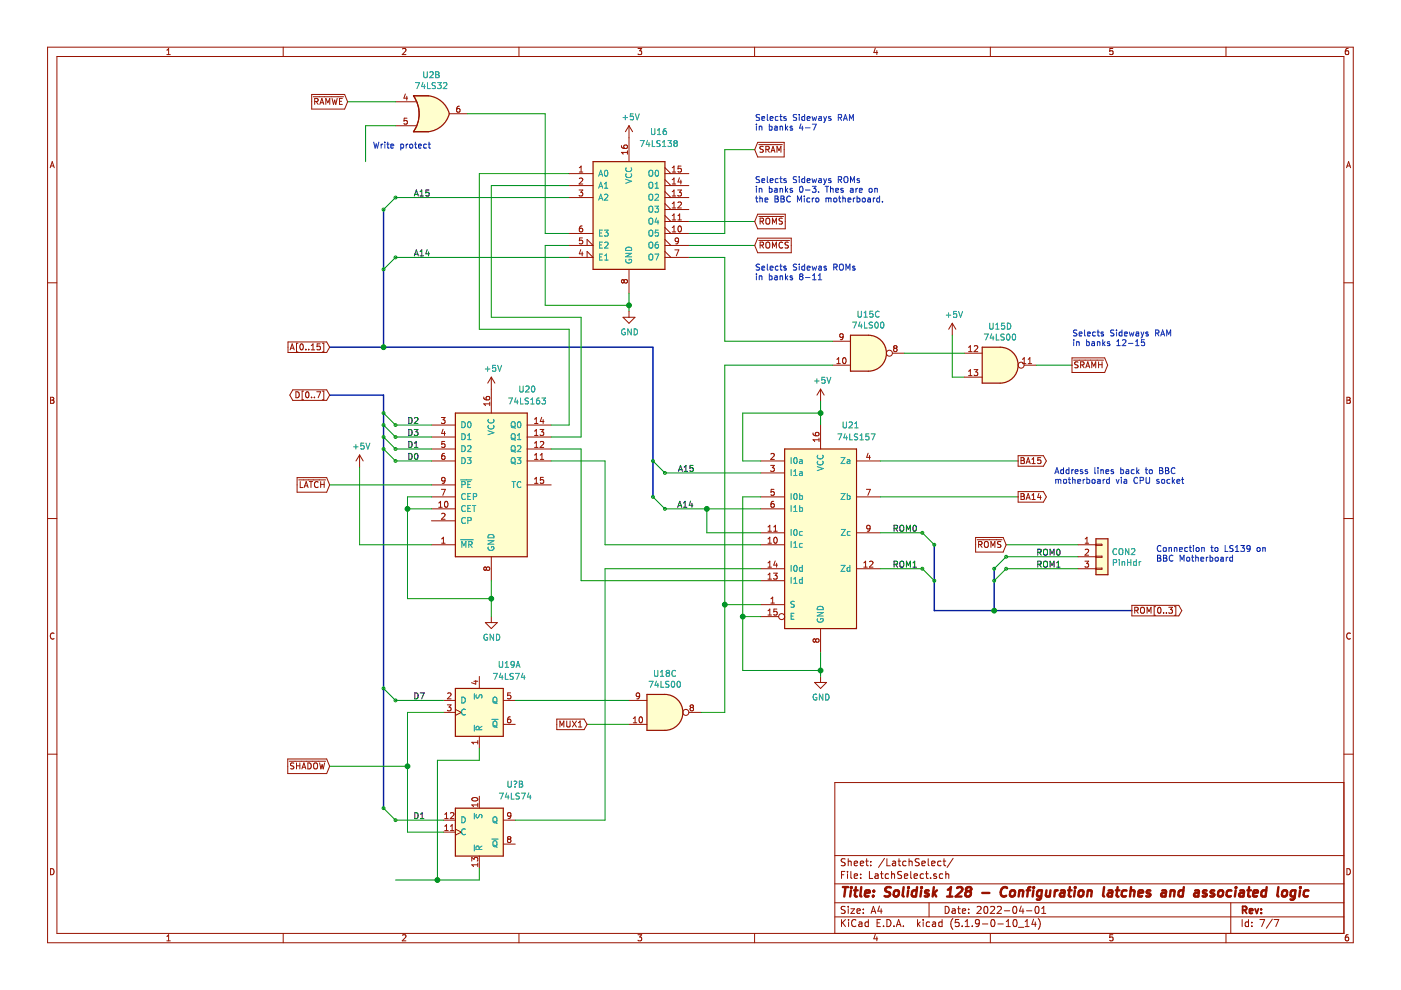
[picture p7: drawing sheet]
EESchema Schematic File Version 4
EELAYER 30 0
EELAYER END
$Descr A4 11693 8268
encoding utf-8
Sheet 7 7
Title "Solidisk 128 - Configuration latches and associated logic"
Date "2022-04-01"
Rev ""
Comp ""
Comment1 ""
Comment2 ""
Comment3 ""
Comment4 ""
$EndDescr
$Comp
L TTL_74xx:74LS32 U?
U 2 1
P 3600 950
AR Path="/623840EF/62967F06" Ref="U?"  Part="2" 
AR Path="/6296102F/62967F06" Ref="U2"  Part="2" 
F 0 "U2" H 3600 1275 50  0000 C CNN
F 1 "74LS32" H 3600 1184 50  0000 C CNN
F 2 "" H 3600 950 50  0001 C CNN
F 3 "http://www.ti.com/lit/gpn/sn74LS32" H 3600 950 50  0001 C CNN
	2    3600 950 
	1    0    0    -1  
$EndComp
Wire Bus Line
	3200 3300 2750 3300
Text GLabel 2750 3300 0    50   BiDi ~ 0
D[0..7]
Wire Wire Line
	4750 2750 4000 2750
Wire Wire Line
	4000 1450 4750 1450
Wire Wire Line
	4850 2650 4100 2650
Wire Wire Line
	4100 1550 4750 1550
Wire Wire Line
	3300 850  2900 850 
Text GLabel 2900 850  0    50   Input ~ 0
~RAMWE
Wire Wire Line
	3300 1050 3050 1050
Wire Wire Line
	3050 1050 3050 1350
Text Notes 3600 1250 2    50   ~ 0
Write protect
Wire Wire Line
	5750 2050 6300 2050
Wire Wire Line
	4750 1950 4550 1950
Wire Wire Line
	5750 1850 6300 1850
$Comp
L TTL_74xx:74LS138 U?
U 1 1
P 5250 1750
AR Path="/623840EF/62967F22" Ref="U?"  Part="1" 
AR Path="/6296102F/62967F22" Ref="U16"  Part="1" 
F 0 "U16" H 5500 2400 50  0000 C CNN
F 1 "74LS138" H 5500 2300 50  0000 C CNN
F 2 "" H 5250 1750 50  0001 C CNN
F 3 "http://www.ti.com/lit/gpn/sn74LS138" H 5250 1750 50  0001 C CNN
	1    5250 1750
	1    0    0    -1  
$EndComp
$Comp
L TTL_74xx:74LS163 U?
U 1 1
P 4100 4050
AR Path="/623840EF/6299E740" Ref="U?"  Part="1" 
AR Path="/6296102F/6299E740" Ref="U20"  Part="1" 
F 0 "U20" H 4400 4850 50  0000 C CNN
F 1 "74LS163" H 4400 4750 50  0000 C CNN
F 2 "" H 4100 4050 50  0001 C CNN
F 3 "http://www.ti.com/lit/gpn/sn74LS163" H 4100 4050 50  0001 C CNN
	1    4100 4050
	1    0    0    -1  
$EndComp
Wire Wire Line
	3600 4150 3400 4150
Wire Wire Line
	3400 4150 3400 4250
Wire Wire Line
	3400 4250 3600 4250
Wire Wire Line
	3400 4250 3400 5000
Wire Wire Line
	3400 5000 4100 5000
Wire Wire Line
	4100 5000 4100 4850
Connection ~ 3400 4250
Wire Wire Line
	4100 5150 4100 5000
Wire Wire Line
	7350 4450 7700 4450
Text Label 7450 4450 0    50   ~ 0
ROM0
Wire Wire Line
	7350 4750 7700 4750
Text Label 7450 4750 0    50   ~ 0
ROM1
Text Label 3500 3850 2    50   ~ 0
D0
Text Label 3500 3750 2    50   ~ 0
D1
Text Label 3500 3550 2    50   ~ 0
D2
Text Label 3500 3650 2    50   ~ 0
D3
Entry Wire Line
	3200 3450 3300 3550
Entry Wire Line
	3200 3550 3300 3650
Entry Wire Line
	3200 3650 3300 3750
Entry Wire Line
	3200 3750 3300 3850
Wire Wire Line
	3300 3550 3600 3550
Wire Wire Line
	3600 3650 3300 3650
Wire Wire Line
	3300 3750 3600 3750
Wire Wire Line
	3600 3850 3300 3850
Wire Wire Line
	4600 3750 4850 3750
Wire Wire Line
	4850 4850 6350 4850
Wire Wire Line
	4600 3550 4750 3550
Wire Wire Line
	4600 3650 4850 3650
Entry Wire Line
	7700 4450 7800 4550
Entry Wire Line
	7700 4750 7800 4850
Wire Bus Line
	7800 5100 8300 5100
$Comp
L Connector_Generic:Conn_01x03 J?
U 1 1
P 9200 4650
AR Path="/623840EF/629ABC71" Ref="J?"  Part="1" 
AR Path="/6296102F/629ABC71" Ref="CON2"  Part="1" 
F 0 "CON2" H 9280 4692 50  0000 L CNN
F 1 "PinHdr" H 9280 4601 50  0000 L CNN
F 2 "" H 9200 4650 50  0001 C CNN
F 3 "~" H 9200 4650 50  0001 C CNN
	1    9200 4650
	1    0    0    -1  
$EndComp
Wire Wire Line
	9000 4750 8400 4750
Wire Wire Line
	9000 4650 8400 4650
Text Label 8650 4650 0    50   ~ 0
ROM0
Text Label 8650 4750 0    50   ~ 0
ROM1
Text GLabel 9450 5100 2    50   Output ~ 0
ROM[0..3]
Entry Wire Line
	8300 4750 8400 4650
Entry Wire Line
	8300 4850 8400 4750
Text GLabel 8400 4550 0    50   Input ~ 0
~ROMS
Wire Wire Line
	9000 4550 8400 4550
Text GLabel 6300 1850 2    50   Input ~ 0
~ROMS
Text GLabel 6300 2050 2    50   Input ~ 0
~ROMCS
Connection ~ 4100 5000
Text GLabel 6300 1250 2    50   Input ~ 0
~SRAM
$Comp
L TTL_74xx:74LS74 U19
U 1 1
P 4000 5950
F 0 "U19" H 4250 6350 50  0000 C CNN
F 1 "74LS74" H 4250 6250 50  0000 C CNN
F 2 "" H 4000 5950 50  0001 C CNN
F 3 "74xx/74hc_hct74.pdf" H 4000 5950 50  0001 C CNN
	1    4000 5950
	1    0    0    -1  
$EndComp
Wire Wire Line
	4000 1450 4000 2750
Wire Wire Line
	4100 1550 4100 2650
Wire Wire Line
	6350 5150 6200 5150
Wire Wire Line
	6200 5150 6200 5600
Wire Wire Line
	6200 5600 6850 5600
Wire Wire Line
	6850 5600 6850 5450
Wire Wire Line
	6850 5600 6850 5650
Connection ~ 6850 5600
$Comp
L power:GND #PWR?
U 1 1
P 6850 5650
F 0 "#PWR?" H 6850 5400 50  0001 C CNN
F 1 "GND" H 6855 5477 50  0000 C CNN
F 2 "" H 6850 5650 50  0001 C CNN
F 3 "" H 6850 5650 50  0001 C CNN
	1    6850 5650
	1    0    0    -1  
$EndComp
Connection ~ 8300 5100
Wire Bus Line
	8300 5100 9450 5100
Text Notes 9650 4700 0    50   ~ 0
Connection to LS139 on\nBBC Motherboard
Wire Wire Line
	4750 2050 4550 2050
Wire Wire Line
	4550 2050 4550 2550
Wire Wire Line
	4550 2550 5250 2550
Wire Wire Line
	5250 2550 5250 2450
Wire Wire Line
	5250 2550 5250 2600
Connection ~ 5250 2550
$Comp
L power:GND #PWR?
U 1 1
P 5250 2600
F 0 "#PWR?" H 5250 2350 50  0001 C CNN
F 1 "GND" H 5255 2427 50  0000 C CNN
F 2 "" H 5250 2600 50  0001 C CNN
F 3 "" H 5250 2600 50  0001 C CNN
	1    5250 2600
	1    0    0    -1  
$EndComp
$Comp
L TTL_74xx:74LS74 U?
U 2 1
P 4000 6950
F 0 "U?" H 4300 7350 50  0000 C CNN
F 1 "74LS74" H 4300 7250 50  0000 C CNN
F 2 "" H 4000 6950 50  0001 C CNN
F 3 "74xx/74hc_hct74.pdf" H 4000 6950 50  0001 C CNN
	2    4000 6950
	1    0    0    -1  
$EndComp
Entry Wire Line
	3200 5750 3300 5850
Wire Wire Line
	3300 5850 3700 5850
Text Label 3550 5850 2    50   ~ 0
D7
Entry Wire Line
	3200 6750 3300 6850
Text Label 3550 6850 2    50   ~ 0
D1
Wire Wire Line
	3400 5950 3400 6400
Wire Wire Line
	3400 6950 3700 6950
Wire Wire Line
	3400 5950 3700 5950
Wire Wire Line
	6050 1250 6050 1950
Wire Wire Line
	3400 6400 2750 6400
Text GLabel 2750 6400 0    50   Input ~ 0
~SHADOW
Text Label 3450 2150 0    50   ~ 0
A14
Text Label 3450 1650 0    50   ~ 0
A15
Wire Wire Line
	6350 4250 5900 4250
Wire Wire Line
	5900 4250 5900 4450
Wire Wire Line
	5900 4450 6350 4450
Wire Wire Line
	5900 4250 5550 4250
Connection ~ 5900 4250
Text Label 5650 4250 0    50   ~ 0
A14
Wire Wire Line
	6050 2150 6050 2850
$Comp
L TTL_74xx:74LS00 U?
U 3 1
P 7250 2950
AR Path="/623840EF/62E6D9C7" Ref="U?"  Part="3" 
AR Path="/6296102F/62E6D9C7" Ref="U15"  Part="3" 
F 0 "U15" H 7250 3275 50  0000 C CNN
F 1 "74LS00" H 7250 3184 50  0000 C CNN
F 2 "" H 7250 2950 50  0001 C CNN
F 3 "http://www.ti.com/lit/gpn/sn74ls00" H 7250 2950 50  0001 C CNN
	3    7250 2950
	1    0    0    -1  
$EndComp
$Comp
L power:+5V #PWR?
U 1 1
P 7950 2800
AR Path="/623840EF/62E98BA3" Ref="#PWR?"  Part="1" 
AR Path="/6296102F/62E98BA3" Ref="#PWR?"  Part="1" 
F 0 "#PWR?" H 7950 2650 50  0001 C CNN
F 1 "+5V" H 7965 2973 50  0000 C CNN
F 2 "" H 7950 2800 50  0001 C CNN
F 3 "" H 7950 2800 50  0001 C CNN
	1    7950 2800
	1    0    0    -1  
$EndComp
Wire Wire Line
	7950 3150 7950 2800
Wire Wire Line
	8050 3150 7950 3150
$Comp
L TTL_74xx:74LS00 U?
U 4 1
P 8350 3050
AR Path="/623840EF/62E98BAB" Ref="U?"  Part="4" 
AR Path="/6296102F/62E98BAB" Ref="U15"  Part="4" 
F 0 "U15" H 8350 3375 50  0000 C CNN
F 1 "74LS00" H 8350 3284 50  0000 C CNN
F 2 "" H 8350 3050 50  0001 C CNN
F 3 "http://www.ti.com/lit/gpn/sn74ls00" H 8350 3050 50  0001 C CNN
	4    8350 3050
	1    0    0    -1  
$EndComp
Wire Wire Line
	8050 2950 7550 2950
Wire Wire Line
	8650 3050 8950 3050
Text GLabel 8950 3050 2    50   Output ~ 0
~SRAMH
Wire Wire Line
	7350 3850 8500 3850
Wire Wire Line
	7350 4150 8500 4150
Text GLabel 8500 4150 2    50   Output ~ 0
BA14
Text GLabel 8500 3850 2    50   Output ~ 0
BA15
Wire Wire Line
	4850 3750 4850 4850
Wire Wire Line
	5050 3850 5050 4550
Text Label 5800 3950 2    50   ~ 0
A15
Wire Wire Line
	5750 2150 6050 2150
Wire Wire Line
	6050 3050 6050 5050
Wire Wire Line
	6350 4150 6200 4150
Wire Wire Line
	6200 4150 6200 5150
Connection ~ 6200 5150
Wire Wire Line
	6350 3850 6200 3850
Wire Wire Line
	6200 3850 6200 3450
Wire Wire Line
	6200 3450 6850 3450
Wire Wire Line
	6850 3450 6850 3550
Connection ~ 6850 3450
Wire Wire Line
	6850 3350 6850 3450
$Comp
L power:+5V #PWR?
U 1 1
P 6850 3350
F 0 "#PWR?" H 6850 3200 50  0001 C CNN
F 1 "+5V" H 6865 3523 50  0000 C CNN
F 2 "" H 6850 3350 50  0001 C CNN
F 3 "" H 6850 3350 50  0001 C CNN
	1    6850 3350
	1    0    0    -1  
$EndComp
Wire Wire Line
	4850 2650 4850 3650
Wire Wire Line
	4750 2750 4750 3550
Wire Bus Line
	2750 2900 3200 2900
Entry Wire Line
	5450 4150 5550 4250
Entry Wire Line
	5450 3850 5550 3950
Text GLabel 2750 2900 0    50   Input ~ 0
A[0..15]
Connection ~ 3200 2900
Wire Bus Line
	3200 2900 5450 2900
Wire Wire Line
	3300 1650 4750 1650
Wire Wire Line
	3300 2150 4750 2150
Wire Wire Line
	3900 950  4550 950 
Wire Wire Line
	4550 950  4550 1950
Entry Wire Line
	3200 1750 3300 1650
Entry Wire Line
	3200 2250 3300 2150
Wire Wire Line
	6050 5050 6350 5050
Wire Wire Line
	6050 3050 6950 3050
Wire Wire Line
	5550 3950 6350 3950
Wire Wire Line
	6050 2850 6950 2850
Wire Wire Line
	6050 1250 6300 1250
Wire Wire Line
	5750 1950 6050 1950
$Comp
L TTL_74xx:74LS157 U?
U 1 1
P 6850 4450
AR Path="/623840EF/6299E746" Ref="U?"  Part="1" 
AR Path="/6296102F/6299E746" Ref="U21"  Part="1" 
F 0 "U21" H 7100 5350 50  0000 C CNN
F 1 "74LS157" H 7150 5250 50  0000 C CNN
F 2 "" H 6850 4450 50  0001 C CNN
F 3 "http://www.ti.com/lit/gpn/sn74LS157" H 6850 4450 50  0001 C CNN
	1    6850 4450
	1    0    0    -1  
$EndComp
Wire Wire Line
	5050 4550 6350 4550
Wire Wire Line
	5050 4750 6350 4750
Wire Wire Line
	4300 6850 5050 6850
Wire Wire Line
	4600 3850 5050 3850
Text Notes 8800 4050 0    50   ~ 0
Address lines back to BBC\nmotherboard via CPU socket
Wire Wire Line
	3600 4550 3000 4550
$Comp
L power:+5V #PWR?
U 1 1
P 3000 3900
F 0 "#PWR?" H 3000 3750 50  0001 C CNN
F 1 "+5V" H 3015 4073 50  0000 C CNN
F 2 "" H 3000 3900 50  0001 C CNN
F 3 "" H 3000 3900 50  0001 C CNN
	1    3000 3900
	1    0    0    -1  
$EndComp
Wire Wire Line
	2750 4050 3600 4050
Wire Wire Line
	3000 3900 3000 4550
Text GLabel 2750 4050 0    50   Input ~ 0
~LATCH
Wire Wire Line
	3300 6850 3700 6850
Wire Wire Line
	3400 6950 3400 6400
Connection ~ 3400 6400
Wire Wire Line
	5050 4750 5050 6850
Wire Wire Line
	4000 6250 4000 6350
Wire Wire Line
	4000 6350 3650 6350
Wire Wire Line
	3650 6350 3650 7350
Wire Wire Line
	3650 7350 4000 7350
Wire Wire Line
	4000 7350 4000 7250
Wire Wire Line
	3650 7350 3300 7350
Connection ~ 3650 7350
Text Notes 8950 2900 0    50   ~ 0
Selects Sideways RAM\nin banks 12-15
Text Notes 6300 1100 0    50   ~ 0
Selects Sideways RAM\nin banks 4-7
Text Notes 6300 2350 0    50   ~ 0
Selects Sidewas ROMs\nin banks 8-11
Text Notes 6300 1700 0    50   ~ 0
Selects Sideways ROMs\nin banks 0-3. Thes are on\nthe BBC Micro motherboard.
Wire Wire Line
	5250 6050 4900 6050
Text GLabel 4900 6050 0    50   Input ~ 0
MUX1
$Comp
L TTL_74xx:74LS00 U?
U 3 1
P 5550 5950
AR Path="/623840EF/62596950" Ref="U?"  Part="3" 
AR Path="/6296102F/62596950" Ref="U18"  Part="3" 
AR Path="/62DE24C7/62596950" Ref="U?"  Part="3" 
F 0 "U18" H 5550 6275 50  0000 C CNN
F 1 "74LS00" H 5550 6184 50  0000 C CNN
F 2 "" H 5550 5950 50  0001 C CNN
F 3 "http://www.ti.com/lit/gpn/sn74ls00" H 5550 5950 50  0001 C CNN
	3    5550 5950
	1    0    0    -1  
$EndComp
Wire Wire Line
	4300 5850 5250 5850
Wire Wire Line
	6050 5050 6050 5950
Wire Wire Line
	6050 5950 5850 5950
Connection ~ 6050 5050
$Comp
L power:GND #PWR?
U 1 1
P 4100 5150
F 0 "#PWR?" H 4100 4900 50  0001 C CNN
F 1 "GND" H 4105 4977 50  0000 C CNN
F 2 "" H 4100 5150 50  0001 C CNN
F 3 "" H 4100 5150 50  0001 C CNN
	1    4100 5150
	1    0    0    -1  
$EndComp
Wire Bus Line
	3200 1750 3200 2900
Wire Bus Line
	5450 2900 5450 4150
Wire Bus Line
	8300 4750 8300 5100
Wire Bus Line
	7800 4550 7800 5100
Wire Bus Line
	3200 3300 3200 6750
$Comp
L power:+5V #PWR?
U 1 1
P 4100 3250
F 0 "#PWR?" H 4100 3100 50  0001 C CNN
F 1 "+5V" H 4115 3423 50  0000 C CNN
F 2 "" H 4100 3250 50  0001 C CNN
F 3 "" H 4100 3250 50  0001 C CNN
	1    4100 3250
	1    0    0    -1  
$EndComp
$Comp
L power:+5V #PWR?
U 1 1
P 5250 1150
F 0 "#PWR?" H 5250 1000 50  0001 C CNN
F 1 "+5V" H 5265 1323 50  0000 C CNN
F 2 "" H 5250 1150 50  0001 C CNN
F 3 "" H 5250 1150 50  0001 C CNN
	1    5250 1150
	1    0    0    -1  
$EndComp
$EndSCHEMATC
